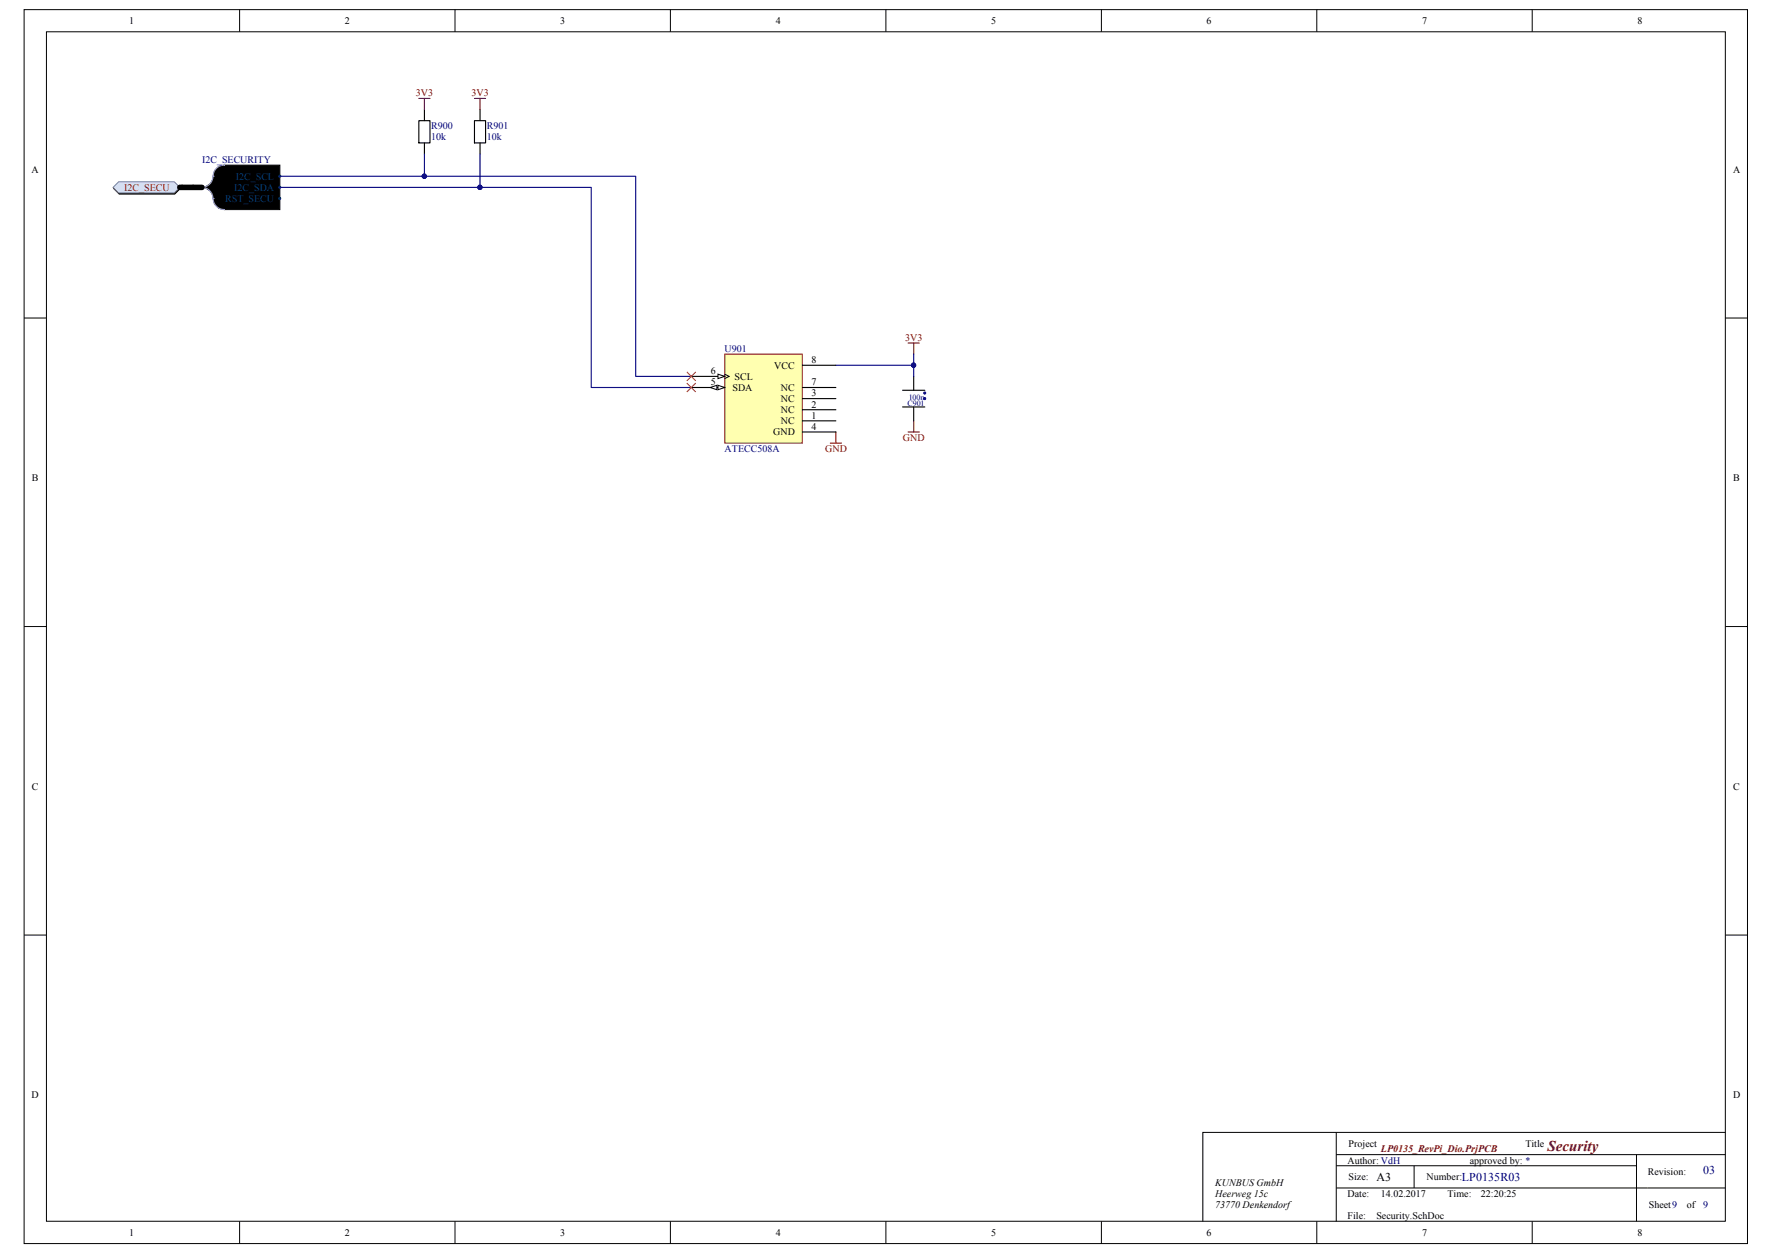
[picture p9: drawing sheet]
<svg xmlns="http://www.w3.org/2000/svg" width="420mm" height="297mm" viewBox="0 0 420 297" stroke-linecap="round" stroke-linejoin="round" font-family="sans-serif">
<g fill="none" stroke="#000" stroke-width=".24">
<path d="M5.7 2.3h408.5v292.5h-408.5zM11 7.5h397.9v282h-397.9zM56.8 2.3v5.2M107.8 2.3v5.2M158.9 2.3v5.2M210 2.3v5.2M261.1 2.3v5.2M312.1 2.3v5.2M363.2 2.3v5.2M5.7 75.4h5.3M409 75.4h5.2M5.7 148.5h5.3"/>
<path d="M409 148.5h5.2M5.7 221.6h5.3M409 221.6h5.2M316.7 268.4v21.1M316.7 273.7h92.3M316.7 276.3h71.2M335.2 276.3v5.3M387.9 273.7v15.8M409 268.4h-123.9v21.1M56.8 289.5v5.3M107.8 289.5v5.3M158.9 289.5v5.3"/>
<path d="M210 289.5v5.3M261.1 289.5v5.3M312.1 289.5v5.3M316.7 281.6h92.3M363.2 289.5v5.3"/>
</g>
<g fill="#000" stroke="#000" stroke-width=".24">
<path d="M51.8 39.5l1.4-.4h13.1v10.6h-13.1a2.74 2.74 0 0 1-2.7-3.3l-.6-1.1-1.4-.9 1.4-.9 .6-1.1 .4-1.9z" fill-rule="evenodd"/>
<path d="M26.9 44.7l1.3-1.3h13.2l1.3 1.3-1.3 1.3h-13.2z" fill-rule="evenodd"/>
</g>
<path d="M53.2 39.1a2.62 2.62 0 0 0-2.7 2.7M47.9 44.4a2.62 2.62 0 0 1 2.6 2.7M50.5 41.8a2.62 2.62 0 0 1-2.6 2.6M50.5 47.1a2.62 2.62 0 0 0 2.7 2.6M50.5 41.8h.1M50.5 47.1h.1" fill="none" stroke="#8f9ec9" stroke-width=".26"/>
<g fill="#003a70" stroke="#003a70" stroke-width=".24">
<circle cx="66.3" cy="41.8" r=".24"/>
<circle cx="66.3" cy="47" r=".24"/>
<circle cx="66.3" cy="44.4" r=".24"/>
</g>
<path d="M26.8 44.4l1.3-1.3h13.2l1.3 1.3-1.3 1.3h-13.2z" fill-rule="evenodd" fill="#d5e4ff" stroke="#71809b" stroke-width=".24"/>
<path d="M99.3 28.6h2.6v5.3h-2.6zM100.6 26v2.6M100.6 33.9v2.6M112.5 28.6h2.6v5.3h-2.6zM113.8 26v2.6M113.8 33.9v2.6M42.6 44.4h5.3M213.9 96.5h5.3M213.9 92.5h5.3M216.6 89.2v3.3M216.6 96.5v3.3" fill="none" stroke="#000" stroke-width=".26"/>
<path d="M99.3 23.3h2.6M100.6 23.3v2.7M112.5 23.3h2.6M113.8 23.3v2.7M215.2 81.3h2.7M216.6 81.3v2.6M216.6 99.8v2.6M196.8 105h2.6M198.1 102.4v2.6M215.2 102.4h2.7" fill="none" stroke="#800000" stroke-width=".26"/>
<path d="M100.6 36.5v5.3M113.8 36.5v7.9M198.1 86.6h18.5v2.6M216.6 83.9v2.7" fill="none" stroke="#000080" stroke-width=".26"/>
<g fill="#000080" stroke="#000080" stroke-width=".24">
<circle cx="100.6" cy="41.8" r=".51"/>
<circle cx="113.7" cy="44.4" r=".51"/>
<circle cx="216.5" cy="86.6" r=".51"/>
<circle cx="219.2" cy="94.5" r=".24"/>
<circle cx="219.2" cy="93.1" r=".24"/>
</g>
<path d="M42.6 44.4h5.3" fill="none" stroke="#000" stroke-width="1.3"/>
<path d="M43.1 43.9l1.1 1M45.8 43.9l1 1" fill="none" stroke="#000" stroke-width=".4"/>
<path d="M171.8 84h18.4v21h-18.4z" fill="#ffffb0"/>
<path d="M171.8 83.9h18.4v21.1h-18.4z" fill="none" stroke="#800000" stroke-width=".24"/>
<path d="M163.9 89.2h7.9M190.2 97.1h7.9M190.2 99.8h7.9M190.2 94.5h7.9M190.2 102.4h7.9" fill="none" stroke="#000" stroke-width=".26"/>
<path d="M171.8 88.7l1 .5-1 .5" fill="none" stroke="#000" stroke-width=".24"/>
<path d="M170.2 88.7l1.6 .5-1.6 .5z" fill="#fffcf8" stroke="#000" stroke-width=".24"/>
<path d="M163.9 91.9h7.9" fill="none" stroke="#000" stroke-width=".26"/>
<g fill="#fffcf8" stroke="#000" stroke-width=".24">
<path d="M170.2 91.3l1.6 .6-1.6 .5z"/>
<path d="M168.3 91.9l1.6-.6v1.1z"/>
</g>
<path d="M190.2 91.9h7.9M190.2 86.6h7.9" fill="none" stroke="#000" stroke-width=".26"/>
<path d="M66.3 44.4h73.8v47.5h23.8M66.3 41.8h84.4v47.4h13.2" fill="none" stroke="#000080" stroke-width=".26"/>
<g fill="#000080" stroke="#000080" stroke-width=".24">
<circle cx="113.7" cy="44.4" r=".51"/>
<circle cx="100.6" cy="41.8" r=".51"/>
</g>
<path d="M162.8 88.2l2.1 2.1M162.8 90.8l2.1 2.1M164.9 88.2l-2.1 2.1M164.9 90.8l-2.1 2.1" fill="none" stroke="#f00" stroke-width=".24"/>
<text font-size="3.6" fill="#800000" x="366.8" y="272.9">Security</text>
<text font-size="2.8" x="326.2" y="279.9">A3</text>
<g font-size="2.8" fill="#000080">
<text x="346.5" y="279.9">LP0135R03</text>
<text x="403.7" y="278.3">03</text>
</g>
<g font-size="2.4">
<text x="30.7" y="5.7">1</text>
<text x="81.7" y="5.7">2</text>
<text x="132.8" y="5.7">3</text>
<text x="183.9" y="5.7">4</text>
<text x="234.9" y="5.7">5</text>
<text x="286" y="5.7">6</text>
<text x="337.1" y="5.7">7</text>
<text x="388.1" y="5.7">8</text>
<text x="7.5" y="40.9">A</text>
<text x="410.8" y="40.9">A</text>
<text x="168.5" y="88.7">6</text>
<text x="183.5" y="87.4">VCC</text>
<text x="192.3" y="86.1">8</text>
<text x="168.5" y="91.4">5</text>
<text x="173.6" y="92.7">SDA</text>
<text x="174.1" y="90">SCL</text>
<text x="185.1" y="95.3">NC</text>
<text x="185.1" y="92.7">NC</text>
<text x="192.3" y="94">3</text>
<text x="192.3" y="91.4">7</text>
<text x="185.1" y="97.9">NC</text>
<text x="185.1" y="100.5">NC</text>
<text x="192.3" y="96.6">2</text>
<text x="192.3" y="99.2">1</text>
<text x="192.3" y="101.9">4</text>
<text x="183.2" y="103.2">GND</text>
<text x="7.6" y="114">B</text>
<text x="410.8" y="114">B</text>
<text x="7.6" y="187.2">C</text>
<text x="410.8" y="187.2">C</text>
<text x="7.5" y="260.3">D</text>
<text x="410.8" y="260.3">D</text>
<text x="319.4" y="275.8">Author: VdH</text>
<text x="319.6" y="271.9">Project</text>
<text x="348.4" y="275.8">approved by: *</text>
<text x="361.6" y="271.9">Title</text>
<text x="288" y="281.1">KUNBUS GmbH</text>
<text x="319.6" y="279.7">Size:</text>
<text x="338.1" y="279.7">Number:</text>
<text x="390.6" y="278.4">Revision:</text>
<text x="288" y="286.3">73770 Denkendorf</text>
<text x="319.4" y="283.7">Date:</text>
<text x="327.3" y="283.7">14.02.2017</text>
<text x="343.1" y="283.7">Time:</text>
<text x="351" y="283.7">22:20:25</text>
<text x="390.8" y="286.3">Sheet9</text>
<text x="399.8" y="286.3">of</text>
<text x="30.7" y="292.9">1</text>
<text x="81.7" y="292.9">2</text>
<text x="132.8" y="292.9">3</text>
<text x="183.9" y="292.9">4</text>
<text x="234.9" y="292.9">5</text>
<text x="286" y="292.9">6</text>
<text x="319.4" y="289">File:</text>
<text x="326.2" y="289">Security.SchDoc</text>
<text x="337.1" y="292.9">7</text>
<text x="388.1" y="292.9">8</text>
</g>
<g font-size="2.4" fill="#800000">
<text x="98.6" y="22.8">3V3</text>
<text x="111.7" y="22.8">3V3</text>
<text x="29.4" y="45.2">I2C_SECU</text>
<text x="214.5" y="80.8">3V3</text>
<text x="195.5" y="107.1">GND</text>
<text x="214" y="104.5">GND</text>
<text x="327.3" y="273.2">LP0135_RevPi_Dio.PrjPCB</text>
</g>
<g font-size="2.4" fill="#000080">
<text x="102.2" y="30.5">R900</text>
<text x="102.2" y="33.1">10k</text>
<text x="115.4" y="30.5">R901</text>
<text x="115.4" y="33.1">10k</text>
<text x="47.9" y="38.6">I2C_SECURITY</text>
<text x="171.8" y="83.4">U901</text>
<text x="171.8" y="107.1">ATECC508A</text>
<text x="403.7" y="286.3">9</text>
</g>
<g font-size="2.4" fill="#003a70">
<text x="53.4" y="47.8">RST_SECU</text>
<text x="55.5" y="45.2">I2C_SDA</text>
<text x="55.9" y="42.6">I2C_SCL</text>
</g>
<text font-size="2.4" fill="#080d02" x="288" y="283.7">Heerweg 15c</text>
<g font-size="1.9" fill="#000080">
<text x="215.4" y="94.9">100n</text>
<text x="215.1" y="96.2">C901</text>
</g>
</svg>
